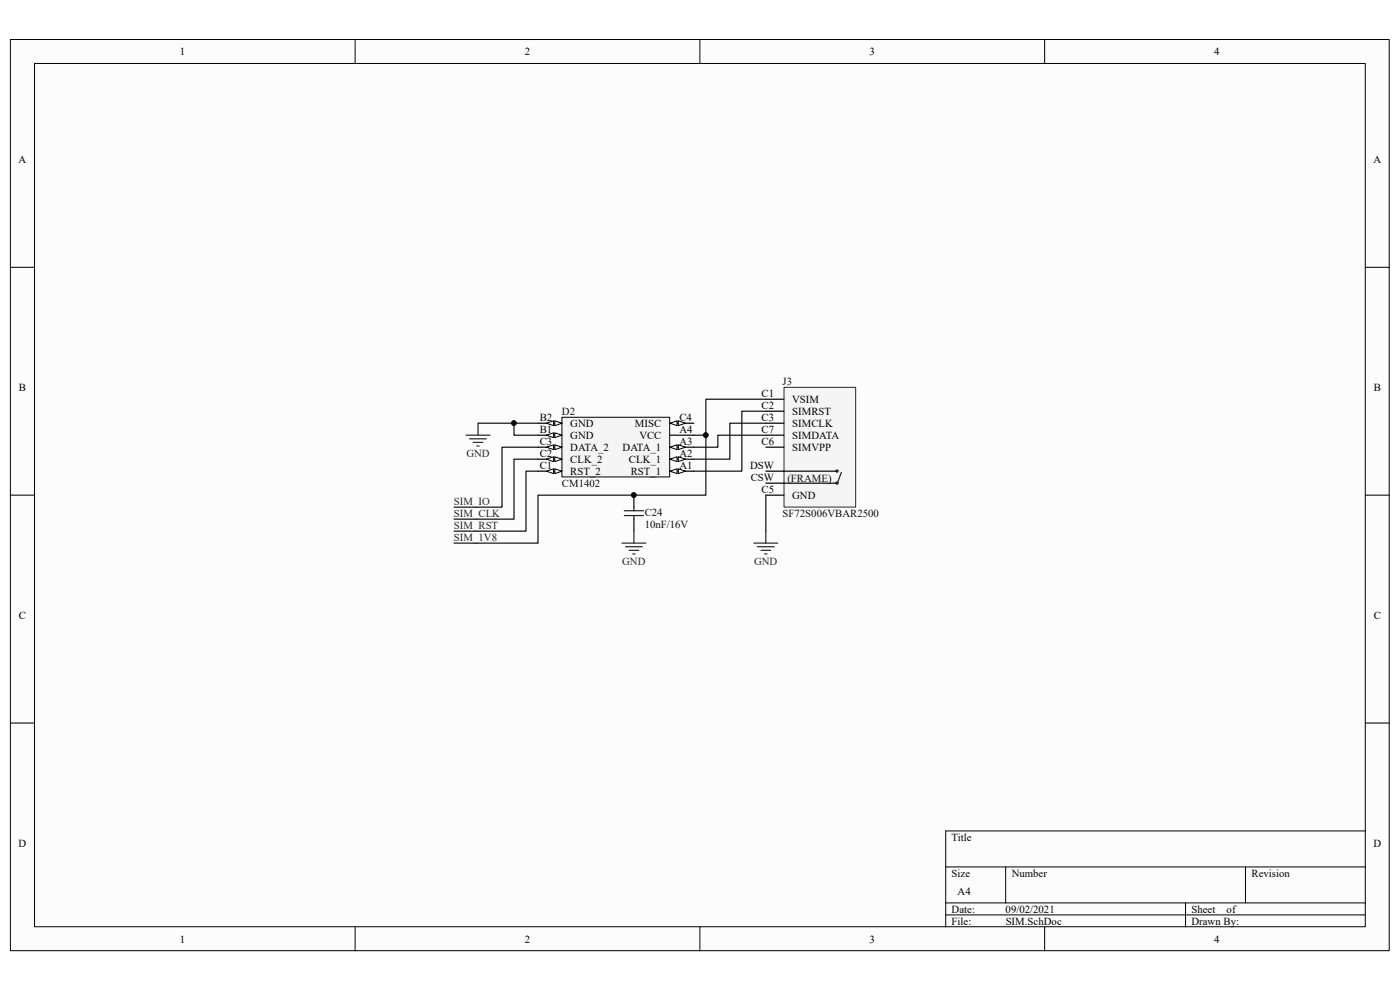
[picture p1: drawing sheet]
<svg xmlns="http://www.w3.org/2000/svg" width="297mm" height="210mm" viewBox="0 0 297 210" stroke-linecap="round" stroke-linejoin="round" font-family="sans-serif">
<path d="M2.2 8.4h292.5v193.3h-292.5z" fill="#fcfcfc"/>
<path d="M2.2 8.4h292.5v193.3h-292.5z" fill="none" stroke="#000" stroke-width=".21"/>
<path d="M7.4 13.5h282.2v183.1h-282.2z" fill="#fcfcfc"/>
<g fill="none" stroke="#000" stroke-width=".21">
<path d="M7.3 13.5h282.3v183.1h-282.3zM75.3 8.4v5.1M148.5 8.4v5.1M221.6 8.4v5.1M2.2 56.7h5.1M289.7 56.7h5.1M2.2 105h5.1M289.7 105h5.1M2.2 153.4h5.1M289.7 153.4h5.1M289.7 176.3h-89.1v20.3M75.3 196.6v5.1"/>
<path d="M148.5 196.6v5.1M200.6 183.9h89.1M200.6 191.5h89.1M200.6 194.1h89.1M213.4 183.9v7.6M221.6 196.6v5.1M251.5 191.5v5.1M264.2 183.9v7.6"/>
</g>
<path d="M166.4 82.2h15.1v25.4h-15.1z" fill="#f5f5f5"/>
<path d="M166.3 82.2h15.2v25.4h-15.2z" fill="none" stroke="#262626" stroke-width=".21"/>
<path d="M162.5 84.7h3.8M162.5 87.2h3.8M162.5 89.8h3.8M162.5 100h15M162.5 94.9h3.8M162.5 92.3h3.8M162.5 105h3.8M162.5 102.5h15" fill="none" stroke="#000" stroke-width=".25"/>
<g fill="none" stroke="#1c1c1c" stroke-width=".25">
<path d="M178.5 100.2l-.8 2"/>
<circle cx="177.6" cy="99.9" r=".23"/>
<circle cx="177.6" cy="102.5" r=".23"/>
</g>
<path d="M119.3 88.6h22.8v12.6h-22.8z" fill="#f5f5f5"/>
<path d="M119.2 88.5h22.9v12.7h-22.9z" fill="none" stroke="#000" stroke-width=".21"/>
<path d="M142.1 100h5.1" fill="none" stroke="#000" stroke-width=".25"/>
<g fill="#fcfcfc" stroke="#000" stroke-width=".21">
<path d="M142.1 100l1.5-.6v1.1z"/>
<path d="M143.9 99.4l1.5 .6-1.5 .5z"/>
</g>
<path d="M114.1 94.9h5.1M142.1 92.3h5.1" fill="none" stroke="#000" stroke-width=".25"/>
<g fill="#fcfcfc" stroke="#000" stroke-width=".21">
<path d="M117.7 94.4l1.5 .5-1.5 .5z"/>
<path d="M115.9 94.9l1.5-.5v1z"/>
</g>
<path d="M142.1 94.9h5.1" fill="none" stroke="#000" stroke-width=".25"/>
<g fill="#fcfcfc" stroke="#000" stroke-width=".21">
<path d="M142.1 94.9l1.5-.5v1z"/>
<path d="M143.9 94.4l1.5 .5-1.5 .5z"/>
</g>
<path d="M142.1 89.8h5.1" fill="none" stroke="#000" stroke-width=".25"/>
<g fill="#fcfcfc" stroke="#000" stroke-width=".21">
<path d="M142.1 89.8l1.5-.5v1z"/>
<path d="M143.9 89.3l1.5 .5-1.5 .5z"/>
</g>
<path d="M114.1 100h5.1" fill="none" stroke="#000" stroke-width=".25"/>
<g fill="#fcfcfc" stroke="#000" stroke-width=".21">
<path d="M117.7 99.4l1.5 .6-1.5 .5z"/>
<path d="M115.9 100l1.5-.6v1.1z"/>
</g>
<path d="M142.1 97.4h5.1" fill="none" stroke="#000" stroke-width=".25"/>
<g fill="#fcfcfc" stroke="#000" stroke-width=".21">
<path d="M142.1 97.4l1.5-.5v1z"/>
<path d="M143.9 96.9l1.5 .5-1.5 .5z"/>
</g>
<path d="M114.1 97.4h5.1" fill="none" stroke="#000" stroke-width=".25"/>
<g fill="#fcfcfc" stroke="#000" stroke-width=".21">
<path d="M117.7 96.9l1.5 .5-1.5 .5z"/>
<path d="M115.9 97.4l1.5-.5v1z"/>
</g>
<path d="M114.1 92.3h5.1" fill="none" stroke="#000" stroke-width=".25"/>
<g fill="#fcfcfc" stroke="#000" stroke-width=".21">
<path d="M117.7 91.8l1.5 .5-1.5 .5z"/>
<path d="M115.9 92.3l1.5-.5v1z"/>
</g>
<path d="M114.1 89.8h5.1" fill="none" stroke="#000" stroke-width=".25"/>
<g fill="#fcfcfc" stroke="#000" stroke-width=".21">
<path d="M117.7 89.3l1.5 .5-1.5 .5z"/>
<path d="M115.9 89.8l1.5-.5v1z"/>
</g>
<path d="M101.4 89.8h7.6M114.1 89.8h-5.1v2.5h5.1M114.1 100h-2.5v12.7h-15.3M114.1 97.4h-5.1v12.7h-12.7M114.1 94.9h-7.6v12.7h-10.2M147.2 92.3h2.6v12.7h-35.7v10.2h-17.8M162.5 84.7h-12.7v7.6M162.5 87.2h-5.1v12.8h-10.2M162.5 89.8h-7.7v7.6h-7.6M162.5 92.3h-10.2v2.6h-5.1M162.5 105v7.7" fill="none" stroke="#0e0e0e" stroke-width=".25"/>
<g fill="#0e0e0e" stroke="#0e0e0e" stroke-width=".21">
<circle cx="109" cy="89.8" r=".48"/>
<circle cx="149.7" cy="92.3" r=".48"/>
<circle cx="134.5" cy="105" r=".48"/>
</g>
<g fill="none" stroke="#262626" stroke-width=".25">
<path d="M98.9 92.3h5.1M99.6 93.1h3.6M100.4 93.8h2M101.2 94.6h.5M101.4 89.8v2.5M131.9 115.2h5.1M132.7 116h3.6M133.5 116.7h2M134.2 117.5h.5M134.5 112.7v2.5M159.9 115.2h5.1M160.7 116h3.6"/>
<path d="M161.5 116.7h2M162.2 117.5h.5M162.5 112.7v2.5"/>
</g>
<path d="M134.5 105v2.6M134.5 110.1v2.6" fill="none" stroke="#000" stroke-width=".25"/>
<path d="M132.5 108.3h4M132.5 109.4h4M134.5 107.6v.7M134.5 109.4v.7" fill="none" stroke="#1c1c1c" stroke-width=".25"/>
<g font-size="2.3">
<text x="38.2" y="11.7">1</text>
<text x="111.3" y="11.7">2</text>
<text x="184.5" y="11.7">3</text>
<text x="257.6" y="11.7">4</text>
<text x="3.9" y="34.6">A</text>
<text x="291.4" y="34.6">A</text>
<text x="4" y="82.9">B</text>
<text x="291.5" y="82.9">B</text>
<text x="114.5" y="89.3">B2</text>
<text x="144.1" y="89.3">C4</text>
<text x="161.6" y="84.2">C1</text>
<text x="161.6" y="86.7">C2</text>
<text x="161.6" y="89.3">C3</text>
<text x="168.1" y="85.5">VSIM</text>
<text x="168.1" y="88">SIMRST</text>
<text x="114.5" y="94.4">C3</text>
<text x="114.5" y="91.8">B1</text>
<text x="121" y="95.6">DATA_2</text>
<text x="121" y="93.1">GND</text>
<text x="121" y="90.6">GND</text>
<text x="132.1" y="95.6">DATA_1</text>
<text x="134.7" y="90.6">MISC</text>
<text x="135.6" y="93.1">VCC</text>
<text x="144.1" y="91.8">A4</text>
<text x="144.1" y="94.4">A3</text>
<text x="161.6" y="94.4">C6</text>
<text x="161.6" y="91.8">C7</text>
<text x="168.1" y="90.6">SIMCLK</text>
<text x="168.1" y="95.6">SIMVPP</text>
<text x="168.1" y="93.1">SIMDATA</text>
<text x="114.5" y="99.4">C1</text>
<text x="114.5" y="96.9">C2</text>
<text x="121" y="100.7">RST_2</text>
<text x="121" y="98.2">CLK_2</text>
<text x="133.4" y="98.2">CLK_1</text>
<text x="133.8" y="100.7">RST_1</text>
<text x="144.1" y="99.4">A1</text>
<text x="144.1" y="96.9">A2</text>
<text x="159.1" y="99.4">DSW</text>
<text x="159.3" y="102">CSW</text>
<text x="161.6" y="104.6">C5</text>
<text x="168.1" y="105.8">GND</text>
<text x="4" y="131.3">C</text>
<text x="291.5" y="131.3">C</text>
<text x="3.9" y="179.6">D</text>
<text x="201.9" y="178.3">Title</text>
<text x="291.4" y="179.6">D</text>
<text x="201.9" y="186">Size</text>
<text x="214.6" y="186">Number</text>
<text x="265.5" y="186">Revision</text>
<text x="203.2" y="189.8">A4</text>
<text x="201.9" y="193.6">Date:</text>
<text x="201.9" y="196.1">File:</text>
<text x="213.3" y="193.6">09/02/2021</text>
<text x="213.4" y="196.1">SIM.SchDoc</text>
<text x="252.8" y="193.6">Sheet</text>
<text x="252.8" y="196.1">Drawn By:</text>
<text x="260.2" y="193.6">of</text>
<text x="38.2" y="199.9">1</text>
<text x="111.3" y="199.9">2</text>
<text x="184.5" y="199.9">3</text>
<text x="257.6" y="199.9">4</text>
</g>
<g font-size="2.3" fill="#0e0e0e">
<text x="166" y="81.7">J3</text>
<text x="119.2" y="88">D2</text>
<text x="119.2" y="103.3">CM1402</text>
<text x="167" y="102.2">(FRAME)</text>
<text x="136.8" y="109.4">C24</text>
<text x="136.8" y="111.9">10nF/16V</text>
<text x="166" y="109.6">SF72S006VBAR2500</text>
</g>
<g font-size="2.3" fill="#262626">
<text x="98.9" y="96.9">GND</text>
<text x="96.3" y="107.1">SIM_IO</text>
<text x="96.3" y="109.6">SIM_CLK</text>
<text x="96.3" y="112.2">SIM_RST</text>
<text x="96.3" y="114.7">SIM_1V8</text>
<text x="132" y="119.8">GND</text>
<text x="160" y="119.8">GND</text>
</g>
</svg>
